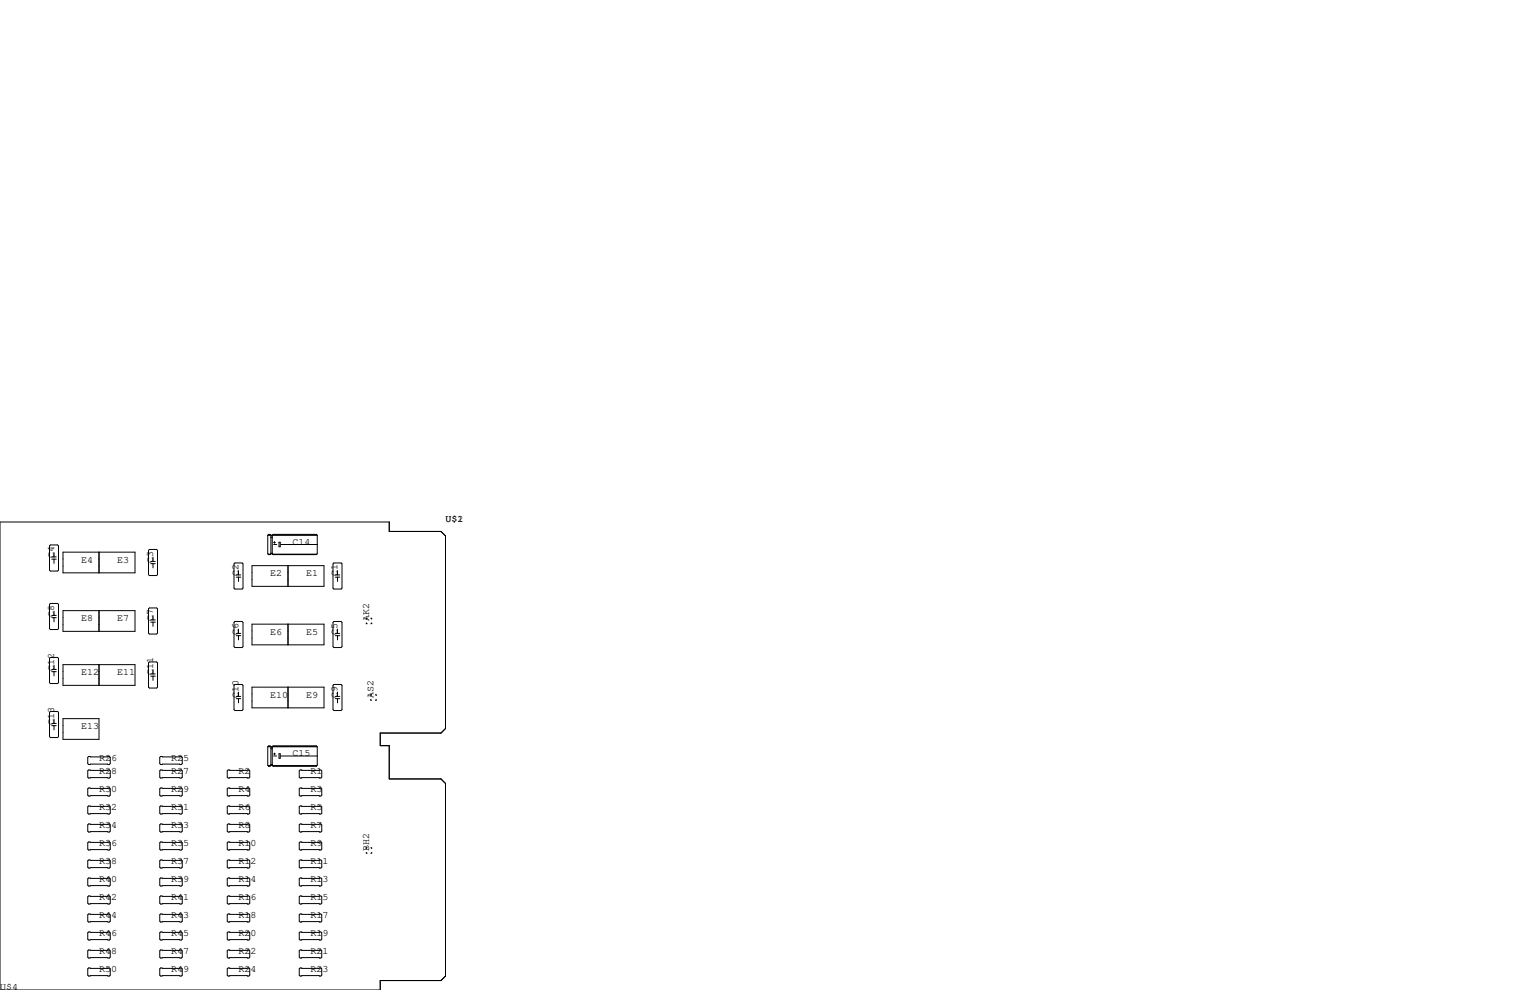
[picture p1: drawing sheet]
<svg xmlns="http://www.w3.org/2000/svg" width="432mm" height="279mm" viewBox="0 0 432 279" stroke-linecap="round" stroke-linejoin="round" font-family="sans-serif">
<g fill="none" stroke="#000" stroke-width=".28">
<path d="M0 147.3h109.9v2.7h14.6l1.2 1.3v54.3l-1.2 1.3h-17.2v3.5h2.6v9.4h14.6l1.2 1.3v54.4l-1.2 1.2h-17.2v2.7h-107.3zM14.2 153.8h2.1l.2 .3v6.8l-.2 .3h-2.1l-.2-.3v-6.8zM14.6 157.2h1.3M14.6 157.8h1.3M15.2 156v1.2M15.2 157.8v1.2M17.8 155.8h20.3v5.9h-20.3zM27.9 155.8v5.9M42.2 155.1h2l.3 .2v6.9l-.3 .2h-2l-.3-.2v-6.9zM42.5 158.4h1.3M42.5 159.1h1.3M43.2 157.2v1.2"/>
<path d="M43.2 159.1v1.2M66 159.1l.3-.2h2l.3 .2v6.9l-.3 .2h-2l-.3-.2zM71.1 159.6h20.3v5.9h-20.3zM75.6 151.1v5.2l.2 .2M75.6 151.1l.2-.3h.4l.3 .3v5.2M75.6 151.1h13.9M75.7 156.4h.6M75.8 150.9h.4M75.8 156.5h.1M76.5 151.6h.3M76.5 156.3l-.7 .2M76.5 156.3h.3"/>
<path d="M76.5 156.1h.3M76.5 156.2h.3M76.6 151.2h.1M76.8 156.3l.3 .2M77 156.4h12.4M77.1 150.9h12.2M77.1 156.5h.1M77.2 153.1h.5M77.2 153.7h.9M77.5 152.8v.6M78.7 153h.4v1.3h-.4zM79.2 153.7h10.3"/>
<path d="M81.3 159.6v5.9M89.5 151.1l-.2-.3h-12.2l-.3 .3v5.2M89.5 151.1v5.2l-.2 .2h-12.2M94.2 158.9h2.1l.2 .2v6.9l-.2 .2h-2.1l-.2-.2v-6.9zM14.2 170.3h2.1l.2 .3v6.8l-.2 .3h-2.1l-.2-.3v-6.8zM14.6 173.7h1.3M14.6 174.3h1.3M15.2 172.5v1.2M15.2 174.3v1.2M17.8 172.3h20.3v5.9h-20.3zM27.9 172.3v5.9M41.9 171.8l.3-.2h2l.3 .2v6.9l-.3 .2h-2l-.3-.2z"/>
<path d="M42.5 175h1.3M42.5 175.6h1.3M43.2 173.7v1.3M43.2 175.6v1.2M66.3 175.4h2l.3 .2v6.9l-.3 .3h-2l-.3-.3v-6.9zM66.7 162.3h1.2M66.7 162.9h1.2M66.7 178.8h1.2M66.7 179.4h1.2M67.3 161v1.3M67.3 162.9v1.2M67.3 177.5v1.3"/>
<path d="M67.3 179.4v1.2M71.1 176.1h20.3v5.9h-20.3zM81.3 176.1v5.9M94.2 175.4h2.1l.2 .2v6.9l-.2 .3h-2.1l-.2-.3v-6.9zM94.6 162.3h1.3M94.6 162.9h1.3M94.6 178.8h1.3M94.6 179.4h1.3M95.3 161v1.3M95.3 162.9v1.2M95.3 177.5v1.3M95.3 179.4v1.2"/>
<path d="M103.4 175.8v.2h.2M103.6 174.5h-.2v.3M104.6 174.5h.3v.3M104.9 175.8v.2h-.3M14.2 185.5h2.1l.2 .3v6.9l-.2 .2h-2.1l-.2-.2v-6.9zM14.6 188.9h1.3M14.6 189.6h1.3M15.2 187.7v1.2M15.2 189.6v1.2M17.8 187.6h20.3v5.8h-20.3zM27.9 187.6v5.8M42.2 186.8h2l.3 .3v6.8l-.3 .3h-2l-.3-.3v-6.8z"/>
<path d="M42.5 190.2h1.3M42.5 190.8h1.3M43.2 189v1.2M43.2 190.8v1.2M66.3 193.2h2l.3 .2v6.9l-.3 .2h-2l-.3-.2v-6.9zM66.7 196.5h1.2M66.7 197.2h1.2M67.3 195.3v1.2M67.3 197.2v1.2M71.1 193.9h20.3v5.9h-20.3zM81.3 193.9v5.9M94.2 193.2h2.1l.2 .2v6.9l-.2 .2h-2.1l-.2-.2v-6.9z"/>
<path d="M94.6 196.5h1.3M94.6 197.2h1.3M95.3 195.3v1.2M95.3 197.2v1.2M104.6 197.4v.2h.3M104.9 196.1h-.3v.2M105.9 196.1h.3v.2M106.2 197.4v.2h-.3M14.2 200.8h2.1l.2 .2v6.9l-.2 .3h-2.1l-.2-.3v-6.9zM14.6 204.2h1.3M14.6 204.8h1.3M15.2 202.9v1.3"/>
<path d="M15.2 204.8v1.2M17.8 202.8h10.1v5.9h-10.1zM25 217.3h5.9l.2 .3v1.7l-.2 .3h-5.9l-.2-.3v-1.7zM25 213.5h5.9l.2 .2v1.8l-.2 .3h-5.9l-.2-.3v-1.8zM45.3 217.3h5.9l.2 .3v1.7l-.2 .3h-5.9l-.2-.3v-1.7zM45.3 213.5h5.9l.2 .2v1.8l-.2 .3h-5.9l-.2-.3v-1.8zM64.4 217.3h5.8l.3 .3v1.7l-.3 .3h-5.8l-.3-.3v-1.7zM75.6 210.8l.2-.3h.4l.3 .3v5.2M75.6 210.8v5.2l.2 .2M75.6 210.8h13.9M75.7 216.1h.6M75.8 216.2h.1"/>
<path d="M75.8 210.6h.4M76.5 211.3h.3M76.5 216l-.7 .2M76.5 216h.3M76.5 215.8h.3M76.5 215.9h.3M76.6 210.9h.1M76.8 216l.3 .2M77 216.1h12.4M77.1 216.2h.1M77.1 210.6h12.2M77.2 212.8h.5"/>
<path d="M77.2 213.4h.9M77.5 212.5v.5M78.7 212.7h.4v1.3h-.4zM79.2 213.4h10.3M84.7 217.3h5.9l.2 .3v1.7l-.2 .3h-5.9l-.2-.3v-1.7zM89.5 210.8l-.2-.3h-12.2l-.3 .3v5.2M89.5 210.8v5.2l-.2 .2h-12.2M25 227.5h5.9l.2 .2v1.8l-.2 .2h-5.9l-.2-.2v-1.8zM25 237.6h5.9l.2 .3v1.7l-.2 .3h-5.9l-.2-.3v-1.7zM25 222.4h5.9l.2 .2v1.8l-.2 .3h-5.9l-.2-.3v-1.8zM25 232.5h5.9l.2 .3v1.8l-.2 .2h-5.9l-.2-.2v-1.8zM45.3 227.5h5.9l.2 .2v1.8l-.2 .2h-5.9l-.2-.2v-1.8z"/>
<path d="M45.3 237.6h5.9l.2 .3v1.7l-.2 .3h-5.9l-.2-.3v-1.7zM45.3 222.4h5.9l.2 .2v1.8l-.2 .3h-5.9l-.2-.3v-1.8zM45.3 232.5h5.9l.2 .3v1.8l-.2 .2h-5.9l-.2-.2v-1.8zM64.4 222.4h5.8l.3 .2v1.8l-.3 .3h-5.8l-.3-.3v-1.8zM64.4 227.5h5.8l.3 .2v1.8l-.3 .2h-5.8l-.3-.2v-1.8zM64.4 232.5h5.8l.3 .3v1.8l-.3 .2h-5.8l-.3-.2v-1.8zM64.4 237.6h5.8l.3 .3v1.7l-.3 .3h-5.8l-.3-.3v-1.7zM84.7 237.6h5.9l.2 .3v1.7l-.2 .3h-5.9l-.2-.3v-1.7zM84.7 222.4h5.9l.2 .2v1.8l-.2 .3h-5.9l-.2-.3v-1.8zM84.7 227.5h5.9l.2 .2v1.8l-.2 .2h-5.9l-.2-.2v-1.8zM84.7 232.5h5.9l.2 .3v1.8l-.2 .2h-5.9l-.2-.2v-1.8zM103.6 239.3h-.2v.2"/>
<path d="M104.6 239.3h.3v.2M25 257.9h5.9l.2 .3v1.8l-.2 .2h-5.9l-.2-.2v-1.8zM25 242.7h5.9l.2 .3v1.7l-.2 .3h-5.9l-.2-.3v-1.7zM25 247.8h5.9l.2 .2v1.8l-.2 .3h-5.9l-.2-.3v-1.8zM25 252.9h5.9l.2 .2v1.8l-.2 .2h-5.9l-.2-.2v-1.8zM45.1 248l.2-.2h5.9l.2 .2v1.8l-.2 .3h-5.9l-.2-.3zM45.1 253.1l.2-.2h5.9l.2 .2v1.8l-.2 .2h-5.9l-.2-.2zM45.1 258.2l.2-.3h5.9l.2 .3v1.8l-.2 .2h-5.9l-.2-.2zM45.3 242.7h5.9l.2 .3v1.7l-.2 .3h-5.9l-.2-.3v-1.7zM64.1 248l.3-.2h5.8l.3 .2v1.8l-.3 .3h-5.8l-.3-.3zM64.1 253.1l.3-.2h5.8l.3 .2v1.8l-.3 .2h-5.8l-.3-.2zM64.1 258.2l.3-.3h5.8l.3 .3v1.8l-.3 .2h-5.8l-.3-.2z"/>
<path d="M64.4 242.7h5.8l.3 .3v1.7l-.3 .3h-5.8l-.3-.3v-1.7zM84.5 248l.2-.2h5.9l.2 .2v1.8l-.2 .3h-5.9l-.2-.3zM84.5 253.1l.2-.2h5.9l.2 .2v1.8l-.2 .2h-5.9l-.2-.2zM84.5 258.2l.2-.3h5.9l.2 .3v1.8l-.2 .2h-5.9l-.2-.2zM84.7 242.7h5.9l.2 .3v1.7l-.2 .3h-5.9l-.2-.3v-1.7zM103.4 240.5v.3h.2M104.9 240.5v.3h-.3M25 263h5.9l.2 .3v1.7l-.2 .3h-5.9l-.2-.3v-1.7zM25 268.1h5.9l.2 .3v1.7l-.2 .3h-5.9l-.2-.3v-1.7zM25 273.2h5.9l.2 .2v1.8l-.2 .3h-5.9l-.2-.3v-1.8zM45.1 263.3l.2-.3h5.9l.2 .3v1.7l-.2 .3h-5.9l-.2-.3zM45.1 268.4l.2-.3h5.9l.2 .3v1.7l-.2 .3h-5.9l-.2-.3z"/>
<path d="M45.1 273.4l.2-.2h5.9l.2 .2v1.8l-.2 .3h-5.9l-.2-.3zM64.1 263.3l.3-.3h5.8l.3 .3v1.7l-.3 .3h-5.8l-.3-.3zM64.1 268.4l.3-.3h5.8l.3 .3v1.7l-.3 .3h-5.8l-.3-.3zM64.1 273.4l.3-.2h5.8l.3 .2v1.8l-.3 .3h-5.8l-.3-.3zM84.5 263.3l.2-.3h5.9l.2 .3v1.7l-.2 .3h-5.9l-.2-.3zM84.5 268.4l.2-.3h5.9l.2 .3v1.7l-.2 .3h-5.9l-.2-.3zM84.5 273.4l.2-.2h5.9l.2 .2v1.8l-.2 .3h-5.9l-.2-.3z"/>
</g>
<g font-size="2.8">
<text x="125.7" y="147.3">U$1</text>
<text x="129.1" y="147.3">2</text>
<text x="82.5" y="153.7">C14</text>
<text x="15.2" y="157.5" transform="rotate(-90 15.2 157.5)">C4</text>
<text x="22.9" y="158.8">E4</text>
<text x="33" y="158.8">E3</text>
<text x="43.2" y="158.8" transform="rotate(-90 43.2 158.8)">C3</text>
<text x="67.3" y="162.6" transform="rotate(-90 67.3 162.6)">C2</text>
<text x="76.2" y="162.6">E2</text>
<text x="86.4" y="162.6">E1</text>
<text x="95.2" y="162.6" transform="rotate(-90 95.2 162.6)">C1</text>
<text x="15.2" y="174" transform="rotate(-90 15.2 174)">C8</text>
<text x="22.9" y="175.3">E8</text>
<text x="33" y="175.3">E7</text>
<text x="43.2" y="175.3" transform="rotate(-90 43.2 175.3)">C7</text>
<text x="67.3" y="179.1" transform="rotate(-90 67.3 179.1)">C6</text>
<text x="76.2" y="179.1">E6</text>
<text x="86.4" y="179.1">E5</text>
<text x="95.2" y="179.1" transform="rotate(-90 95.2 179.1)">C5</text>
<text x="104.1" y="175.3" transform="rotate(-90 104.1 175.3)">AK2</text>
<text x="15.2" y="189.2" transform="rotate(-90 15.2 189.2)">C12</text>
<text x="22.9" y="190.5">E12</text>
<text x="33" y="190.5">E11</text>
<text x="43.2" y="190.5" transform="rotate(-90 43.2 190.5)">C11</text>
<text x="67.3" y="196.8" transform="rotate(-90 67.3 196.8)">C10</text>
<text x="76.2" y="196.8">E10</text>
<text x="86.4" y="196.8">E9</text>
<text x="95.2" y="196.8" transform="rotate(-90 95.2 196.8)">C9</text>
<text x="105.4" y="196.8" transform="rotate(-90 105.4 196.8)">AS2</text>
<text x="15.2" y="204.5" transform="rotate(-90 15.2 204.5)">C13</text>
<text x="22.9" y="205.7">E13</text>
<text x="27.9" y="214.6">R26</text>
<text x="48.3" y="214.6">R25</text>
<text x="82.5" y="213.4">C15</text>
<text x="27.9" y="218.4">R28</text>
<text x="48.3" y="218.4">R27</text>
<text x="67.3" y="218.4">R2</text>
<text x="87.6" y="218.4">R1</text>
<text x="27.9" y="223.5">R30</text>
<text x="48.3" y="223.5">R29</text>
<text x="67.3" y="223.5">R4</text>
<text x="87.6" y="223.5">R3</text>
<text x="27.9" y="228.6">R32</text>
<text x="27.9" y="233.7">R34</text>
<text x="48.3" y="228.6">R31</text>
<text x="48.3" y="233.7">R33</text>
<text x="67.3" y="228.6">R6</text>
<text x="67.3" y="233.7">R8</text>
<text x="87.6" y="228.6">R5</text>
<text x="87.6" y="233.7">R7</text>
<text x="27.9" y="238.8">R36</text>
<text x="48.3" y="238.8">R35</text>
<text x="67.3" y="238.8">R10</text>
<text x="87.6" y="238.8">R9</text>
<text x="27.9" y="243.8">R38</text>
<text x="48.3" y="243.8">R37</text>
<text x="67.3" y="243.8">R12</text>
<text x="87.6" y="243.8">R11</text>
<text x="104.1" y="240" transform="rotate(-90 104.1 240)">BH2</text>
<text x="27.9" y="248.9">R40</text>
<text x="48.3" y="248.9">R39</text>
<text x="67.3" y="248.9">R14</text>
<text x="87.6" y="248.9">R13</text>
<text x="27.9" y="254">R42</text>
<text x="48.3" y="254">R41</text>
<text x="67.3" y="254">R16</text>
<text x="87.6" y="254">R15</text>
<text x="27.9" y="259.1">R44</text>
<text x="48.3" y="259.1">R43</text>
<text x="67.3" y="259.1">R18</text>
<text x="87.6" y="259.1">R17</text>
<text x="27.9" y="264.2">R46</text>
<text x="27.9" y="269.2">R48</text>
<text x="48.3" y="264.2">R45</text>
<text x="48.3" y="269.2">R47</text>
<text x="67.3" y="264.2">R20</text>
<text x="67.3" y="269.2">R22</text>
<text x="87.6" y="264.2">R19</text>
<text x="87.6" y="269.2">R21</text>
<text x="27.9" y="274.3">R50</text>
<text x="48.3" y="274.3">R49</text>
<text x="67.3" y="274.3">R24</text>
<text x="87.6" y="274.3">R23</text>
<text x="0" y="279.4">U$4</text>
</g>
</svg>
